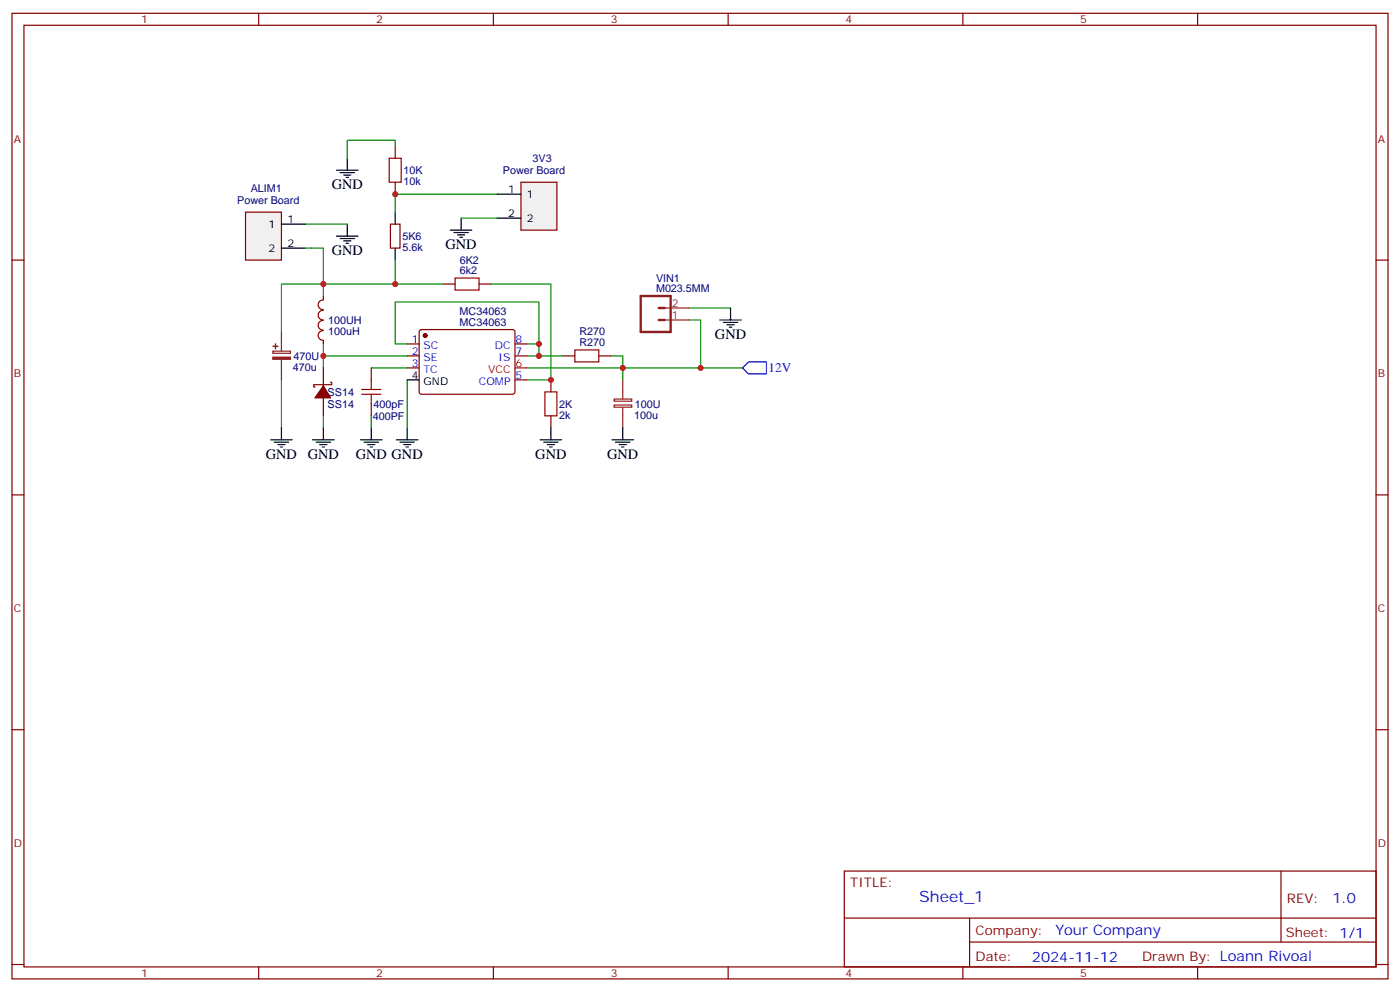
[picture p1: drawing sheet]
<svg xmlns="http://www.w3.org/2000/svg" width="412mm" height="292mm" viewBox="0 0 412 292" stroke-linecap="round" stroke-linejoin="round" font-family="sans-serif">
<g fill="none" stroke="#870000" stroke-width=".35">
<path d="M3.5 3.9h405.4v284.4h-405.4zM7.1 7.4h398.2v277.3h-398.2zM76.2 3.9v3.5M145.3 3.9v3.5M214.5 3.9v3.5M283.6 3.9v3.5M352.8 3.9v3.5M116.4 43.1v3.5M116.4 53.7v3.5M3.5 76.6h3.6M115 66h2.8v7.1h-2.8zM405.3 76.6h3.6"/>
<path d="M95.2 94.4a1.41 1.41 0 0 0-1.5 1.4 1.41 1.41 0 0 0 1.5 1.4M95.2 91.4a1.41 1.41 0 0 0-1.5 1.4 1.41 1.41 0 0 0 1.5 1.4M95.2 97.4a1.41 1.41 0 0 0-1.5 1.4 1.41 1.41 0 0 0 1.5 1.4M95.2 88.3a1.41 1.41 0 0 0-1.5 1.5 1.41 1.41 0 0 0 1.5 1.4M95.2 87.2v1M123.7 97.3l.5-.3 27.1 .1 .4 .7-.1 17.9-.6 .4-27.1-.1-.4-.6v-17.6zM130.5 83.6h3.6M141.1 83.6h3.5M95.2 100.2v1.1M95.2 108.3v5.3M95.2 117.2v5.2M97.4 112.6h.3v.7h-5.3v.7h.4"/>
<path d="M109.4 108.3v3.6M109.4 118.9v3.5M119.9 104.8h3.6M119.9 101.3h3.6M119.9 108.3h3.6M151.7 104.8h3.5M151.7 101.3h3.5M151.7 111.9h3.5M162.3 111.9v3.5M165.8 104.8h3.5M176.4 104.8h3.5M162.3 122.4v3.6"/>
<path d="M3.5 145.7h3.6M405.3 145.7h3.6M3.5 214.9h3.6M405.3 214.9h3.6M248.7 256.5h156.6v28.2h-156.6zM377.3 256.5v20.9M248.7 270.4h156.5M285.6 277.4h119.6M285.6 270.4v14.1M3.5 284h3.6M76.2 284.7v3.6M145.3 284.7v3.6"/>
<path d="M214.5 284.7v3.6M283.6 284.7v3.6M352.8 284.7v3.6M405.3 284h3.6"/>
</g>
<path d="M82.9 97.8v5.6M195.8 94.2h7M195.8 90.7h7M80.4 103.4h5.1v.6h-5.1zM82.9 105.9v6M180.9 119.3h5.2v.6h-5.2zM180.9 117.5h5.2v.6h-5.2zM183.4 111.9v5.6M183.4 120v6" fill="none" stroke="#8c2424" stroke-width=".35"/>
<path d="M114.7 46.6h3.5v7.1h-3.5zM134.1 81.9h7v3.5h-7zM106.5 116.1h5.7M106.5 114.7h5.7M109.4 111.9v2.8M109.4 116.1v2.8M160.5 115.4h3.5v7h-3.5zM169.3 103h7.1v3.6h-7.1z" fill="none" stroke="#a10000" stroke-width=".35"/>
<g fill="none" stroke="#000" stroke-width=".35">
<path d="M99.1 50.1h6.4M100.2 50.8h4.2M101.2 51.5h2.2M102 52.2h.7M102.3 46.6v3.5M99.1 69.5h6.4M100.2 70.2h4.2M101.2 70.9h2.2M102 71.6h.7M102.3 66v3.5M116.4 62.5v3.5M116.4 73.1v3.5"/>
<path d="M132.6 67.8h6.4M133.7 68.5h4.2M134.8 69.2h2.1M135.5 69.9h.7M135.8 64.2v3.6M212 94.2h6.4M213.1 94.9h4.2M214.1 95.6h2.2M214.8 96.3h.7M215.2 90.7v3.5M119.9 111.9h3.6M79.7 129.5h6.4"/>
<path d="M80.8 130.2h4.2M81.8 130.9h2.2M82.5 131.6h.8M82.9 126v3.5M92.1 129.5h6.3M93.1 130.2h4.3M94.2 130.9h2.1M94.9 131.6h.7M95.2 126v3.5M106.2 129.5h6.3M107.2 130.2h4.3M108.3 130.9h2.1"/>
<path d="M109 131.6h.7M109.4 126v3.5M116.8 129.5h6.3M117.8 130.2h4.3M118.9 130.9h2.1M119.6 131.6h.7M119.9 126v3.5M159.1 129.5h6.4M160.2 130.2h4.2M161.2 130.9h2.1M161.9 131.6h.7M162.3 126v3.5"/>
<path d="M180.3 129.5h6.3M181.3 130.2h4.3M182.4 130.9h2.1M183.1 131.6h.7M183.4 126v3.5"/>
</g>
<g fill="none" stroke="#008700" stroke-width=".35">
<path d="M116.4 43.1v-1.8h-14.1v5.3M146.4 57.2h-30v5.3M90 66h12.3M91.7 73.1h3.5v14.1M116.4 76.6v7M135.8 64.2h10.6M130.5 83.6h-47.6v14.2M144.6 83.6h17.7v28.3h-7.1M202.8 94.2h3.6v14.1h-51.2M202.8 90.7h12.4M82.9 111.9v14.1M95.2 101.3v3.5"/>
<path d="M109.4 108.3h10.5M119.9 104.8h-24.7v3.5M119.9 101.3h-3.5v-12.4h42.3v15.9M119.9 111.9v14.1M155.2 101.3h3.5M155.2 104.8h10.6M179.9 104.8h3.5v7.1M206.4 108.3h12.3M95.2 122.4v3.6M109.4 122.4v3.6"/>
</g>
<g fill="#8c2424" stroke="#8c2424" stroke-width=".35">
<path d="M80.4 105.2h5.1v.6h-5.1z"/>
<path d="M80.4 102h1.4z"/>
<path d="M81.1 101.3l.1 1.4z"/>
</g>
<g fill="#870000" stroke="#870000" stroke-width=".35">
<path d="M95.2 113.6l2.2 3.6h-4.6z"/>
<circle cx="125.2" cy="98.8" r=".53"/>
</g>
<path d="M151.7 108.3h3.5" fill="none" stroke="#f00" stroke-width=".35"/>
<path d="M188.7 87.2h8.9v10.6h-8.9zM194 90.7h1.8M194 94.2h1.8" fill="none" stroke="#8c2424" stroke-width=".71"/>
<path d="M218.7 108.3l1.8-1.7h5.3v3.5h-5.3z" fill="none" stroke="#00f" stroke-width=".35"/>
<path d="M72.3 62.5h10.6v14.1h-10.6z" fill="#f0f0f0" stroke="#870000" stroke-width=".35"/>
<path d="M82.9 66h7.1M82.9 73.1h7.1" fill="none" stroke="#000" stroke-width=".35"/>
<path d="M90 73.1h1.7" fill="none" stroke="#008700" stroke-width=".35"/>
<path d="M153.5 53.7h10.5v14.1h-10.5z" fill="#f0f0f0" stroke="#870000" stroke-width=".35"/>
<path d="M146.4 57.2h7.1M146.4 64.2h7.1" fill="none" stroke="#000" stroke-width=".35"/>
<g fill="#c00">
<circle cx="162.3" cy="111.9" r=".88"/>
<circle cx="95.3" cy="104.8" r=".88"/>
<circle cx="158.8" cy="104.8" r=".88"/>
<circle cx="183.4" cy="108.3" r=".88"/>
<circle cx="158.8" cy="101.3" r=".88"/>
<circle cx="116.4" cy="83.6" r=".88"/>
<circle cx="206.4" cy="108.3" r=".88"/>
<circle cx="116.4" cy="57.2" r=".88"/>
<circle cx="95.3" cy="83.6" r=".88"/>
</g>
<text font-size="4.6" fill="#00f" x="270.8" y="265.5">Sheet_1</text>
<g font-size="4.2">
<text x="97.7" y="55.8">GND</text>
<text x="97.7" y="75.2">GND</text>
<text x="131.2" y="73.4">GND</text>
<text x="210.6" y="99.9">GND</text>
<text x="78.3" y="135.1">GND</text>
<text x="90.7" y="135.1">GND</text>
<text x="104.8" y="135.1">GND GND</text>
<text x="157.7" y="135.1">GND</text>
<text x="178.9" y="135.1">GND</text>
</g>
<g font-size="4.2" fill="#00f">
<text x="392.5" y="265.8">1.0</text>
<text x="310.9" y="275.3">Your Company</text>
<text x="304" y="283.1">2024-11-12</text>
</g>
<text font-size="3.9" fill="#00f" x="226.4" y="109.6">12V</text>
<g font-size="3.9" fill="#800">
<text x="250.5" y="261.1">TITLE:</text>
<text x="379.1" y="265.8">REV:</text>
<text x="287.4" y="275.3">Company:</text>
<text x="378.7" y="275.9">Sheet: 1/1</text>
<text x="287.4" y="283">Date:</text>
<text x="336.4" y="283.1">Drawn By: Loann Rivoal</text>
</g>
<g font-size="3.2" fill="#800">
<text x="41.6" y="6.9">1</text>
<text x="110.8" y="6.9">2</text>
<text x="179.9" y="6.9">3</text>
<text x="249.1" y="6.9">4</text>
<text x="318.2" y="6.9">5</text>
<text x="4.1" y="42">A</text>
<text x="405.9" y="42">A</text>
<text x="4.1" y="111.2">B</text>
<text x="405.9" y="111.2">B</text>
<text x="4.1" y="180.3">C</text>
<text x="405.9" y="180.3">C</text>
<text x="4.1" y="249.4">D</text>
<text x="405.9" y="249.4">D</text>
<text x="41.6" y="287.7">1</text>
<text x="110.8" y="287.7">2</text>
<text x="179.9" y="287.7">3</text>
<text x="249.1" y="287.7">4</text>
<text x="318.2" y="287.7">5</text>
</g>
<g font-size="3.2" fill="#000080">
<text x="156.9" y="47.7">3V3</text>
<text x="118.9" y="51.3">10K</text>
<text x="148.1" y="51.3">Power Board</text>
<text x="73.9" y="56.6">ALIM1</text>
<text x="118.9" y="54.5">10k</text>
<text x="69.9" y="60.1">Power Board</text>
<text x="118.5" y="70.7">5K6</text>
<text x="118.5" y="73.9">5.6k</text>
<text x="135.4" y="77.6">6K2</text>
<text x="135.4" y="80.8">6k2</text>
<text x="193.2" y="82.9">VIN1</text>
<text x="193.2" y="85.9">M023.5MM</text>
<text x="96.7" y="95.4">100UH</text>
<text x="135.4" y="96">MC34063</text>
<text x="135.4" y="92.8">MC34063</text>
<text x="96.7" y="98.5">100uH</text>
<text x="170.7" y="102">R270</text>
<text x="170.7" y="98.8">R270</text>
<text x="86.4" y="106">470U</text>
<text x="86.3" y="109.1">470u</text>
<text x="96.5" y="116.5">SS14</text>
<text x="96.5" y="120.1">SS14</text>
<text x="109.8" y="123.6">400PF</text>
<text x="110" y="120">400pF</text>
<text x="164.7" y="123.2">2k</text>
<text x="164.8" y="120.1">2K</text>
<text x="186.8" y="123.3">100u</text>
<text x="187" y="120.1">100U</text>
</g>
<g font-size="3.2">
<text x="149.7" y="56.8">1</text>
<text x="155.2" y="58.2">1</text>
<text x="84.7" y="65.7">1</text>
<text x="149.7" y="63.9">2</text>
<text x="155.2" y="65.3">2</text>
<text x="79.1" y="67.1">1</text>
<text x="79.1" y="74.1">2</text>
<text x="84.7" y="72.7">2</text>
<text x="121.3" y="111.5">4</text>
<text x="124.8" y="113.3">GND</text>
</g>
<g font-size="3.2" fill="#8d2323">
<text x="197.9" y="93.9">1</text>
<text x="197.9" y="90.3">2</text>
</g>
<g font-size="3.2" fill="#00f">
<text x="121.3" y="100.9">1</text>
<text x="151.9" y="100.9">8</text>
<text x="121.3" y="104.5">2</text>
<text x="121.3" y="108">3</text>
<text x="124.8" y="102.7">SC</text>
<text x="124.8" y="106.2">SE</text>
<text x="145.7" y="102.7">DC</text>
<text x="146.9" y="106.2">IS</text>
<text x="151.9" y="104.5">7</text>
<text x="124.8" y="109.7">TC</text>
<text x="141.1" y="113.3">COMP</text>
<text x="151.9" y="111.5">5</text>
</g>
<g font-size="3.2" fill="#f00">
<text x="151.9" y="108">6</text>
<text x="143.8" y="109.7">VCC</text>
</g>
</svg>
